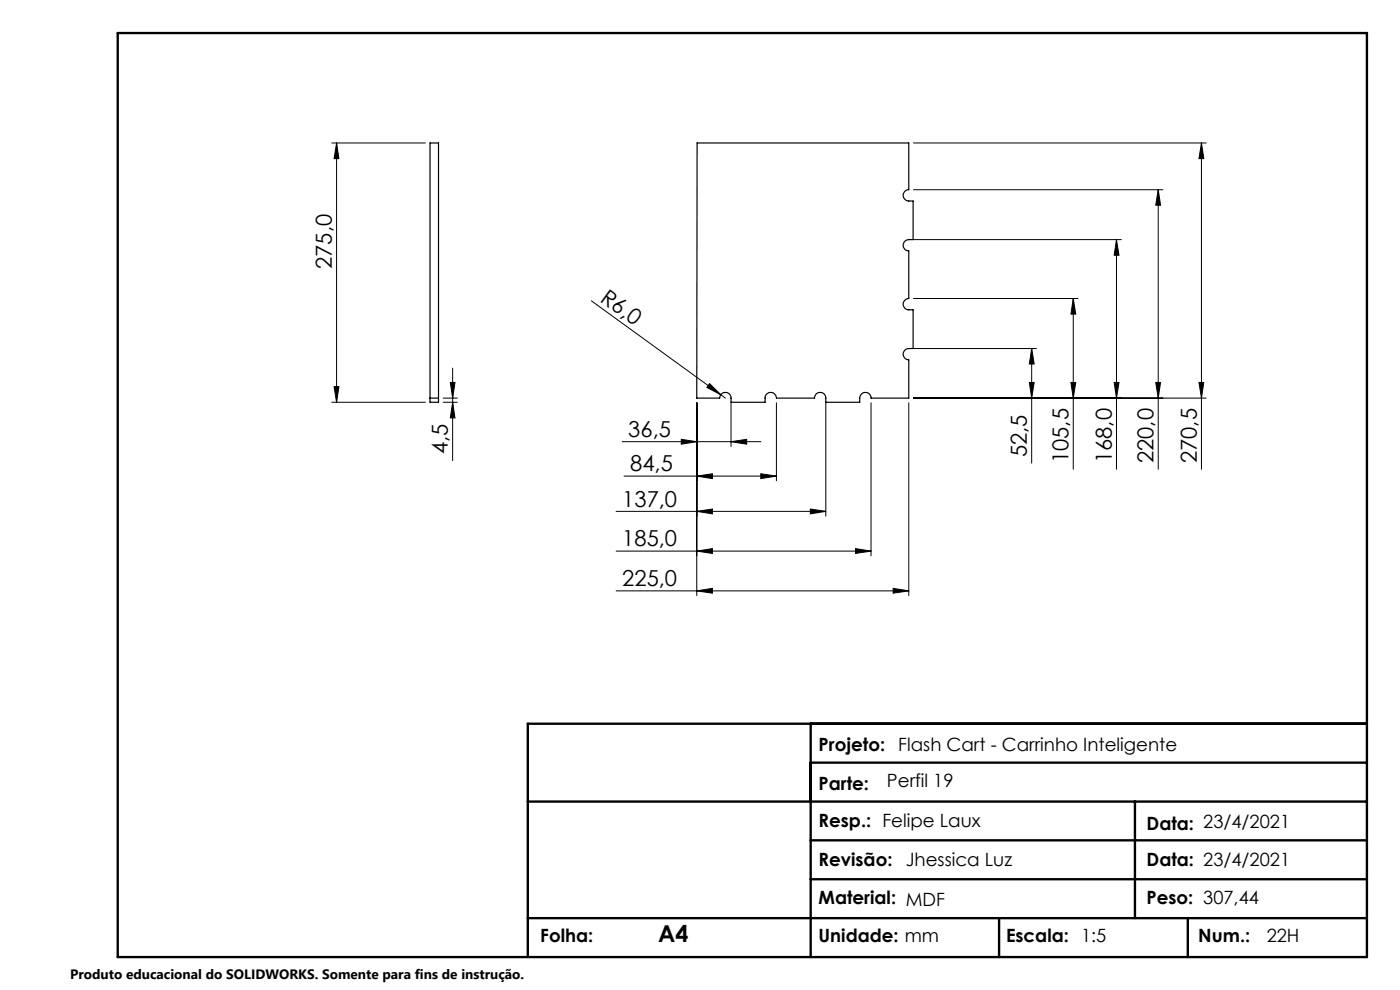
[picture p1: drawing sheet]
<svg xmlns="http://www.w3.org/2000/svg" width="297mm" height="210mm" viewBox="0 0 297 210" stroke-linecap="round" stroke-linejoin="round" font-family="sans-serif">
<g fill="none" stroke="#000" stroke-width=".21">
<path d="M70.4 30.3h19.8M71.4 30.3l.5 3.3h-1zM71.4 30.3v55M193.8 30.3h62.1M254.9 30.3l.5 3.3h-1zM254.9 30.3v69.2M193.8 40.2h52.9M193.8 50.8h44.1M236.9 50.8v48.7M236.9 50.8l.5 3.3h-1zM245.7 40.2l.5 3.3h-1zM245.7 40.2v59.3"/>
<path d="M96 78.1v19.6M125.4 63.8l27.5 19.9M193.8 63.3h34.9M193.8 73.9h26.1M218.9 73.9v24.3M218.9 73.9l.5 3.3h-1zM227.7 63.3v36.2M227.7 63.3l.5 3.3h-1zM70.4 85.3h19.8M70.9 82h1l-.5 3.3zM94 85.3h3M94 84.4h3"/>
<path d="M95.5 81.1h1l-.5 3.3zM96 85.3l.5 3.3h-1zM132 93.7h29.4M144.5 93.2l3.3 .5-3.3 .5zM147.8 85.4v40.9M150.5 81.4l2.4 2.3-2.9-1.5zM152.9 83.7l1 .7M155.1 93.7l3.3-.5v1zM155.1 85.4v9.3M164.7 85.4v16.6M175.2 85.4v24.1M184.8 85.4v32.5"/>
<path d="M192.8 85.4v40.9M193.8 84.4h62.1M218.4 81.1h1l-.5 3.3zM227.2 81.1h1l-.5 3.3zM236.4 81.1h1l-.5 3.3zM245.2 81.1h1l-.5 3.3zM254.4 81.1h1l-.5 3.3zM130.7 116.9h54.1M130.7 108.5h44.5M132.4 101h32.3M147.8 116.9l3.3-.5v1zM147.8 108.5l3.3-.5v1z"/>
<path d="M147.8 101l3.3-.5v1zM161.4 100.5l3.3 .5-3.3 .5zM171.9 108l3.3 .5-3.3 .5zM181.5 116.4l3.3 .5-3.3 .5zM130.7 125.3h62.1M147.8 125.3l3.3-.5v1zM189.5 124.8l3.3 .5-3.3 .5z"/>
</g>
<path d="M25 7h265v196h-265zM172 153.5v49.5M290 153.5h-178v49.5M112 170h178M172 161.8h118M172 178.3h118M240.8 170v24.8M172 186.5h118M211.9 194.8v8.2M252 194.8v8.2M290 194.8h-178" fill="none" stroke="#000" stroke-width=".5"/>
<g fill="#000">
<path d="M150.5 81.4l2.4 2.3-2.9-1.5z"/>
<path d="M70.9 82h1l-.5 3.3zM71.4 30.3l.5 3.3h-1z"/>
<path d="M95.5 81.1h1l-.5 3.3zM96 85.3l.5 3.3h-1zM254.9 30.3l.5 3.3h-1zM254.4 81.1h1l-.5 3.3zM245.7 40.2l.5 3.3h-1zM245.2 81.1h1l-.5 3.3zM236.9 50.8l.5 3.3h-1zM236.4 81.1h1l-.5 3.3zM227.7 63.3l.5 3.3h-1zM227.2 81.1h1l-.5 3.3zM218.9 73.9l.5 3.3h-1zM218.4 81.1h1l-.5 3.3z"/>
<path d="M189.5 124.8l3.3 .5-3.3 .5zM147.8 125.3l3.3-.5v1zM181.5 116.4l3.3 .5-3.3 .5zM147.8 116.9l3.3-.5v1zM171.9 108l3.3 .5-3.3 .5zM147.8 108.5l3.3-.5v1zM161.4 100.5l3.3 .5-3.3 .5zM147.8 101l3.3-.5v1zM155.1 93.7l3.3-.5v1zM144.5 93.2l3.3 .5-3.3 .5z"/>
</g>
<path d="M147.9 30.3h44.9v9.9a1.2 1.2 0 0 0-1.2 1.2 1.2 1.2 0 0 0 1.2 1.2h.9v8.2a2.01 2.01 0 0 0-1.8 .4 1.2 1.2 0 0 0-.2 1.3 1.2 1.2 0 0 0 1.1 .7v10.1a1.2 1.2 0 0 0-1.2 1.2 1.2 1.2 0 0 0 1.2 1.2h.9v8.2h-.9a1.2 1.2 0 0 0-1.2 1.2 1.2 1.2 0 0 0 1.2 1.2v8.1h-8a1.2 1.2 0 0 0-1.2-1.2 1.2 1.2 0 0 0-1.2 1.2v.9h-7.2v-.9a1.2 1.2 0 0 0-1.2-1.2 1.2 1.2 0 0 0-1.2 1.2h-8.1a1.2 1.2 0 0 0-1.2-1.2 1.2 1.2 0 0 0-1.2 1.2v.9h-7.2a1.76 1.76 0 0 0-.4-1.8 1.21 1.21 0 0 0-1.3-.2 1.21 1.21 0 0 0-.7 1.1h-4.9zM91.2 84.4v-54.1h1.8v54.1M91.2 84.4h1.8M91.2 84.4v.9h1.8v-.9" fill="none" stroke="#000" stroke-width=".25"/>
<text font-size="4.9" x="139.6" y="199.9">A4</text>
<g font-size="4.7">
<text x="70.4" y="57.1" transform="rotate(-90 70.4 57.1)">275,0</text>
<text x="127.1" y="63.8" transform="rotate(36 127.1 63.8)">R6,0</text>
<text x="133.3" y="92.7">36,5</text>
<text x="95" y="96.4" transform="rotate(-90 95 96.4)">4,5</text>
<text x="133.7" y="100">84,5</text>
<text x="217.9" y="96.9" transform="rotate(-90 217.9 96.9)">52,5</text>
<text x="226.7" y="98.2" transform="rotate(-90 226.7 98.2)">105,5</text>
<text x="235.9" y="98.2" transform="rotate(-90 235.9 98.2)">168,0</text>
<text x="244.7" y="98.2" transform="rotate(-90 244.7 98.2)">220,0</text>
<text x="253.9" y="98.2" transform="rotate(-90 253.9 98.2)">270,5</text>
<text x="132" y="107.5">137,0</text>
<text x="132" y="115.9">185,0</text>
<text x="132" y="124.3">225,0</text>
</g>
<g font-size="3.9">
<text x="173.7" y="159.2">Projeto:</text>
<text x="190.6" y="159.2">Flash Cart - Carrinho Inteligente</text>
<text x="173.7" y="167.6">Parte:</text>
<text x="188.2" y="166.8">Perfil 19</text>
<text x="173.7" y="175.4">Resp.: Felipe Laux</text>
<text x="243.2" y="176.1">Data: 23/4/2021</text>
<text x="173.7" y="183.7">Revisão:</text>
<text x="192.1" y="183.8">Jhessica Luz</text>
<text x="243.2" y="183.7">Data: 23/4/2021</text>
<text x="173.7" y="191.7">Material: MDF</text>
<text x="243.2" y="191.7">Peso: 307,44</text>
<text x="114.6" y="199.9">Folha:</text>
<text x="173.7" y="199.9">Unidade: mm</text>
<text x="213.4" y="199.9">Escala: 1:5</text>
<text x="254.2" y="199.9">Num.:</text>
<text x="268.7" y="199.9">22H</text>
</g>
<text font-size="2.9" x="14.9" y="207.6">Produto educacional do SOLIDWORKS. Somente para fins de instrução.</text>
</svg>
